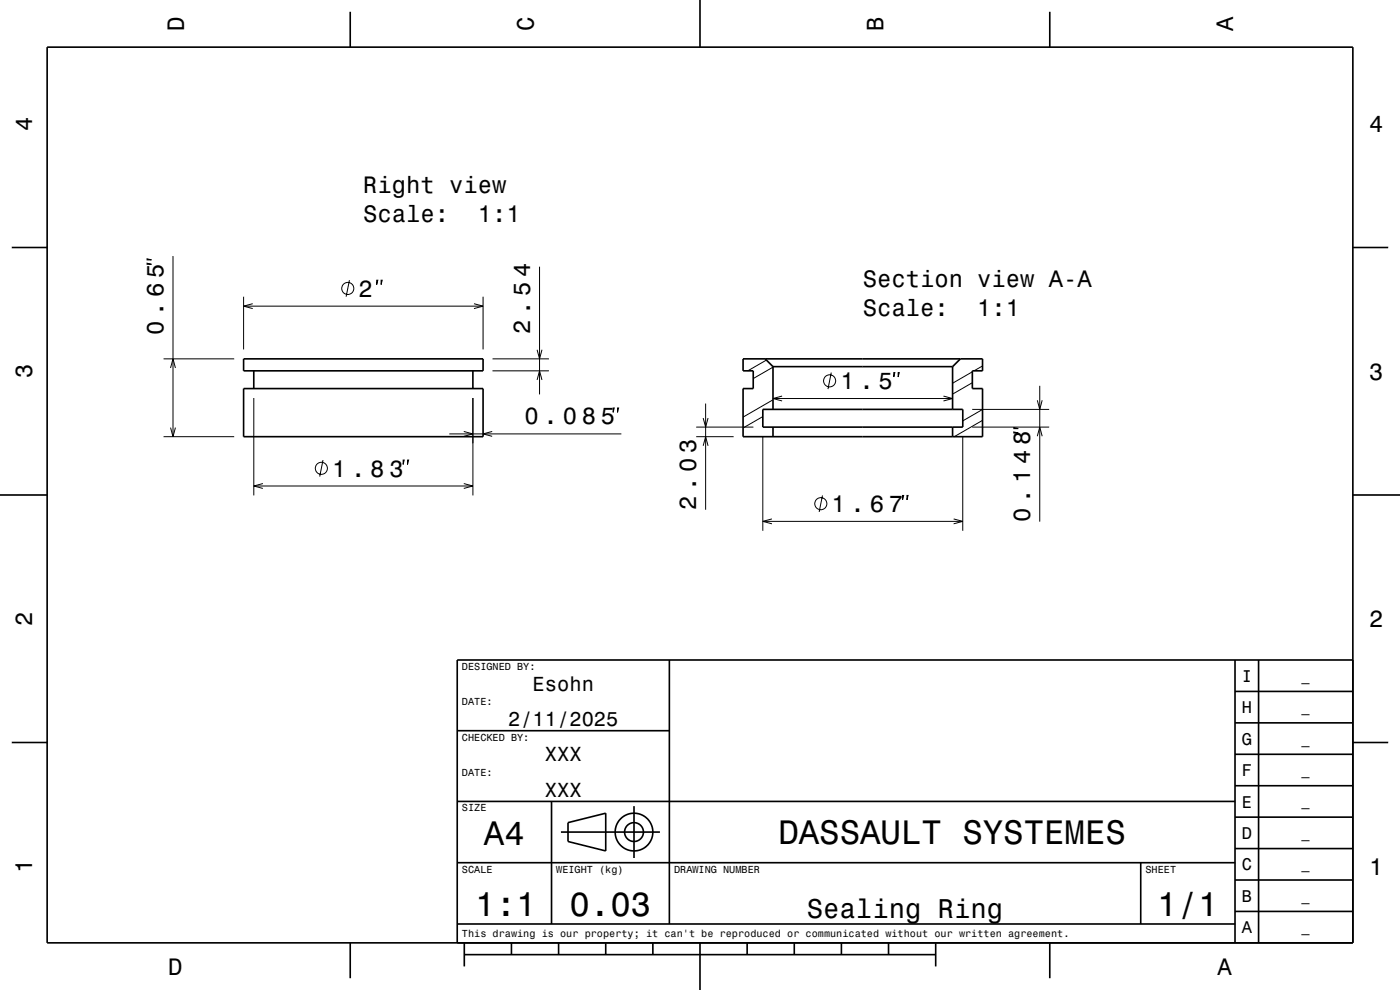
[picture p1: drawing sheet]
<svg xmlns="http://www.w3.org/2000/svg" width="297mm" height="210mm" viewBox="0 0 297 210" stroke-linecap="round" stroke-linejoin="round" font-family="sans-serif">
<g fill="none" stroke="#000" stroke-width=".21">
<path d="M31.2 55.8l.9 .3h-.9zM31.2 54.9l.9 .2h-.9zM36.7 54.3v38.3M74.1 59.4l-.7 3.5M79.9 59.4h.2l-.2 1zM80.8 59.4h.3l-.3 1zM114.5 56.6v27.1M34.7 76.1h15M36.2 78.1l.5-2 .5 2M51.7 62.9v11.2M51.7 64.9h50.8M53.6 64.4l-1.9 .5 1.9 .6"/>
<path d="M100.5 64.4l2 .5-2 .6M102.5 62.9v11.2M104.5 76.1h12M104.5 78.7h12M113.9 74.2l.6 1.9 .5-1.9M162.6 76.4l-4 2.3M164 77.9l-4.2 2.4M176.3 79l-.7 3.5M189.6 79h.2l-.2 1zM190.5 79h.3l-.3 1zM206.3 78.9l-4.2 2.4M208.4 77.6l-1.8 1.1"/>
<path d="M34.7 92.6h15M36.2 90.7l.5 1.9 .5-1.9M53.8 84.4v20.7M68.5 97.6l-.7 3.5M85.5 97.6h.3l-.3 .9zM86.5 97.6h.2l-.2 .9zM95.3 92h36.5M98.4 91.5l1.9 .5-1.9 .6M100.3 84.4v20.7M104.4 91.5l-1.9 .5 1.9 .6M113.9 80.6l.6-1.9 .5 1.9M130.1 86.5h.2l-.2 1z"/>
<path d="M131 86.5h.2l-.2 1zM147.7 92.6h7.9M147.7 90.6h12.1M149.2 88.7l.5 1.9 .5-1.9M149.2 94.6l.5-2 .5 2M149.7 85.6v22.5M161.8 88.4l-4.2 2.4M161.8 92.6v20M164 84.8l-6.4 3.7M164 84.5h38.1M165.9 84l-1.9 .5 1.9 .6M200.2 84l1.9 .5-1.9 .6"/>
<path d="M204.2 92.6v20M206.2 86.8h16.4M206.2 90.6h16.4M206.3 81.2l-4.2 2.4M208.4 89.2l-6 3.4M208.4 86.9l-4.2 2.4M215.1 91.6l.9 .3h-.9zM215.1 90.7l.9 .2h-.9zM220.1 92.5l.5-1.9 .5 1.9M220.1 84.9l.5 1.9 .5-1.9M220.6 81.8v28.9M53.8 103.1h46.5"/>
<path d="M55.8 102.6l-2 .5 2 .5M98.4 102.6l1.9 .5-1.9 .5M161.8 110.6h42.4M163.8 110.1l-2 .5 2 .5M174.5 105.1l-.7 3.5M191.5 105.1h.2l-.2 .9zM192.4 105.1h.2l-.2 .9zM202.3 110.1l1.9 .5-1.9 .5"/>
<circle cx="73.8" cy="61.2" r="1.28"/>
<circle cx="68.2" cy="99.3" r="1.28"/>
<circle cx="176" cy="80.8" r="1.28"/>
<circle cx="174.1" cy="106.8" r="1.28"/>
</g>
<g fill="none" stroke="#000" stroke-width=".35">
<path d="M10 10h277v190h-277zM74.3 2.5v7.5M148.5 0v10M222.7 2.5v7.5M2.5 52.5h7.5M287 52.5h7.5M51.7 76.1h50.8v2.6h-50.8zM53.8 78.7v3.7M100.3 78.7v3.7M157.6 76.1h50.8v2.6h-2.1v3.7h2.1v10.2h-50.8v-10.2h2.2v-3.7h-2.2zM162.3 76.1l1.7 1.7M164 77.8v9"/>
<path d="M164 77.8h38.1M202.1 77.8v9M203.7 76.1l-1.6 1.7M51.7 82.4h50.8v10.2h-50.8zM161.8 86.8h42.4v3.8h-42.4zM164 90.6v2M202.1 90.6v2M0 105h10M287 105h10M142 140v56M262 140v60M267 140v60"/>
<path d="M287 140h-190v60M2.5 157.5h7.5M97 155h45M262 153.3h25M262 146.7h25M287 157.5h7.5M97 170h165M117 170v26M119 176.5h21M120.5 174.5l8-2v8l-8-2zM134.5 171v11M262 173.3h25"/>
<path d="M262 166.7h25M262 160h25M97 196h165M97 183h165M242 183v13M262 193.3h25M262 186.7h25M262 180h25M74.3 200v7.5M98.5 202.5h100M98.5 200v5M108.5 200v2.5"/>
<path d="M118.5 200v2.5M128.5 200v2.5M138.5 200v2.5M148.5 200v10M158.5 200v2.5M168.5 200v2.5M178.5 200v2.5M188.5 200v2.5M198.5 200v5M222.7 200v7.5"/>
<circle cx="134.5" cy="176.5" r="2"/>
<circle cx="134.5" cy="176.5" r="4"/>
</g>
<g font-size="7.2">
<text x="102.7" y="179.3">A4</text>
<text x="165.1" y="179.1">DASSAULT SYSTEMES</text>
<text x="100.8" y="194.3">1:1</text>
<text x="120.8" y="194.3">0.03</text>
<text x="245.5" y="194.3">1/1</text>
</g>
<text font-size="5.8" x="171.2" y="194.6">Sealing Ring</text>
<g font-size="5">
<text x="39" y="6.5" transform="rotate(-90 39 6.5)">D</text>
<text x="113.2" y="6.5" transform="rotate(-90 113.2 6.5)">C</text>
<text x="187.4" y="6.5" transform="rotate(-90 187.4 6.5)">B</text>
<text x="261.6" y="6.5" transform="rotate(-90 261.6 6.5)">A</text>
<text x="6.8" y="27.8" transform="rotate(-90 6.8 27.8)">4</text>
<text x="290.5" y="28.1">4</text>
<text x="77.1" y="41">Right view</text>
<text x="77.1" y="47">Scale:</text>
<text x="101.4" y="47">1:1</text>
<text x="76.1" y="62.9">2</text>
<text x="183" y="61">Section view A-A</text>
<text x="34.7" y="71.1" transform="rotate(-90 34.7 71.1)">0 . 6 5</text>
<text x="112.5" y="70.8" transform="rotate(-90 112.5 70.8)">2 . 5 4</text>
<text x="183" y="67">Scale:</text>
<text x="207.3" y="67">1:1</text>
<text x="6.8" y="80.3" transform="rotate(-90 6.8 80.3)">3</text>
<text x="178.3" y="82.5">1 . 5</text>
<text x="290.5" y="80.6">3</text>
<text x="111.3" y="90">0 . 0 8 5</text>
<text x="70.5" y="101.1">1 . 8 3</text>
<text x="147.7" y="108.1" transform="rotate(-90 147.7 108.1)">2 . 0 3</text>
<text x="176.4" y="108.6">1 . 6 7</text>
<text x="218.6" y="110.7" transform="rotate(-90 218.6 110.7)">0 . 1 4 8</text>
<text x="6.8" y="132.8" transform="rotate(-90 6.8 132.8)">2</text>
<text x="290.5" y="133.1">2</text>
<text x="6.8" y="185.3" transform="rotate(-90 6.8 185.3)">1</text>
<text x="290.5" y="185.6">1</text>
<text x="35.7" y="206.8">D</text>
<text x="258.3" y="206.8">A</text>
</g>
<g font-size="4.3">
<text x="113" y="146.5">Esohn</text>
<text x="107.8" y="154">2/11/2025</text>
<text x="115.6" y="161.5">XXX</text>
<text x="115.6" y="169">XXX</text>
</g>
<g font-size="3.6">
<text x="263.4" y="144.6">I</text>
<text x="263.4" y="151.3">H</text>
<text x="263.4" y="158">G</text>
<text x="263.4" y="164.6">F</text>
<text x="263.4" y="171.3">E</text>
<text x="263.4" y="178">D</text>
<text x="263.4" y="184.6">C</text>
<text x="263.4" y="191.3">B</text>
<text x="263.4" y="198">A</text>
</g>
<g font-size="2.9">
<text x="276.1" y="144.4">_</text>
<text x="276.1" y="151">_</text>
<text x="276.1" y="157.7">_</text>
<text x="276.1" y="164.4">_</text>
<text x="276.1" y="171">_</text>
<text x="276.1" y="177.7">_</text>
<text x="276.1" y="184.4">_</text>
<text x="276.1" y="191.1">_</text>
<text x="276.1" y="197.7">_</text>
</g>
<g font-size="2.2">
<text x="98" y="142.1">DESIGNED BY:</text>
<text x="98" y="149.6">DATE:</text>
<text x="98" y="157.1">CHECKED BY:</text>
<text x="98" y="164.6">DATE:</text>
<text x="98" y="172.1">SIZE</text>
<text x="98" y="185.1">SCALE</text>
<text x="118" y="185.1">WEIGHT (kg)</text>
<text x="143" y="185.1">DRAWING NUMBER</text>
<text x="243" y="185.1">SHEET</text>
<text x="98" y="198.8">This drawing is our property; it can't be reproduced or communicated without our written agreement.</text>
</g>
</svg>
